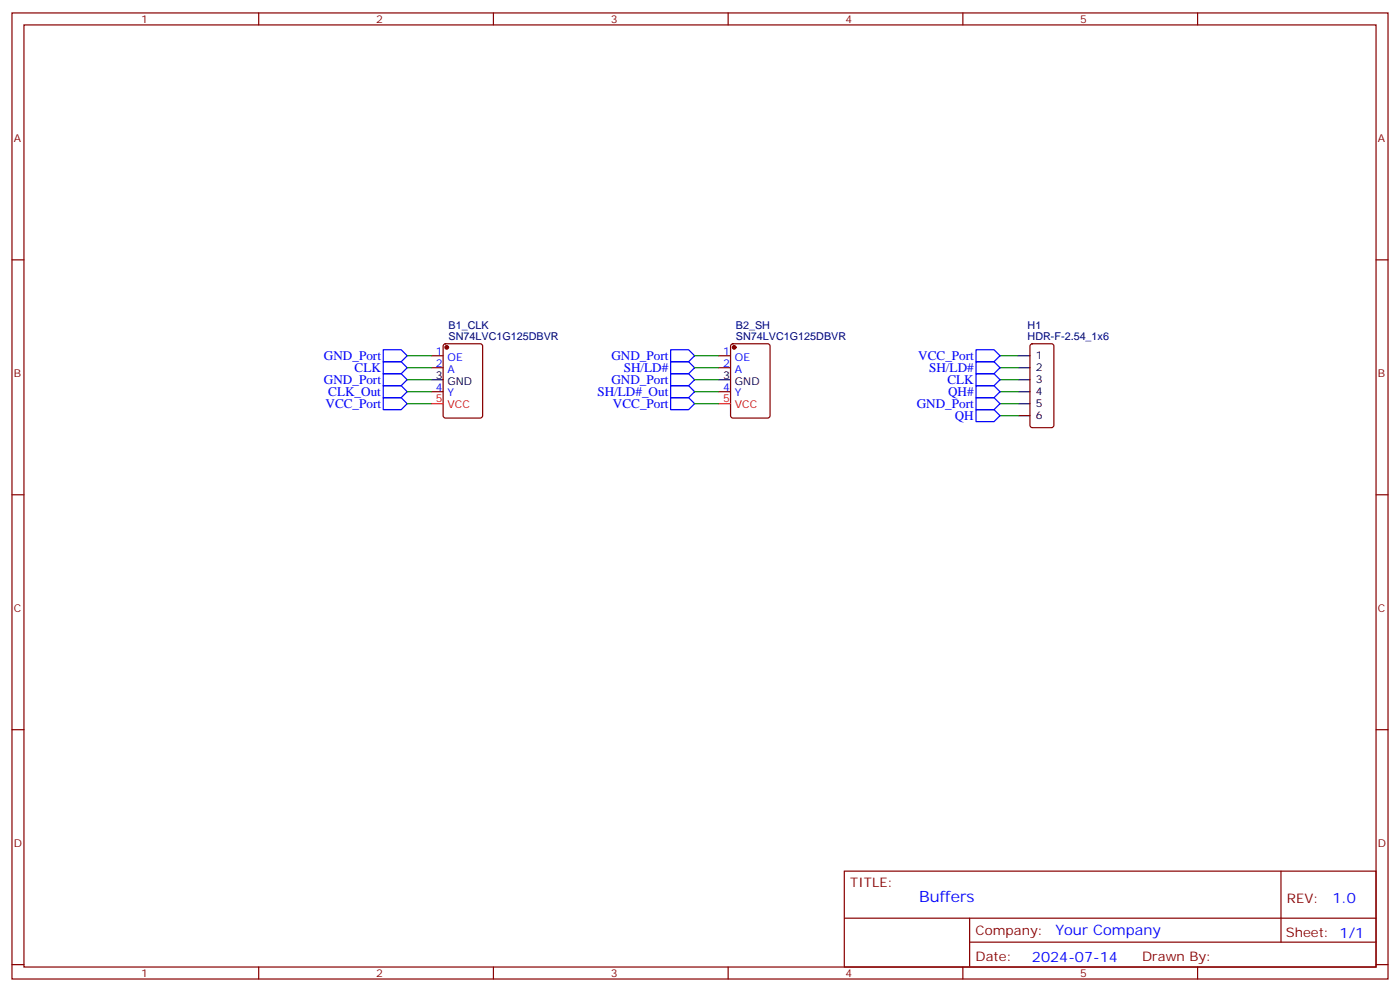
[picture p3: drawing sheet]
<svg xmlns="http://www.w3.org/2000/svg" width="412mm" height="292mm" viewBox="0 0 412 292" stroke-linecap="round" stroke-linejoin="round" font-family="sans-serif">
<g fill="none" stroke="#870000" stroke-width=".35">
<path d="M3.5 3.8h405.4v284.3h-405.4zM7.1 7.3h398.2v277.3h-398.2zM76.2 3.8v3.5M145.3 3.8v3.5M214.5 3.8v3.5M283.6 3.8v3.5M352.8 3.8v3.5M3.5 76.5h3.6M405.3 76.5h3.6M127 104.7h3.5M127 108.2h3.5M127 115.3h3.5"/>
<path d="M130.8 101.4l.4-.2h10.3l.6 .4 .1 20.7-.5 .7h-10.5l-.6-.4-.1-20.7zM211.7 104.7h3.5M211.7 108.2h3.5M211.7 115.3h3.5M215.4 101.4l.5-.2h10.2l.7 .4v20.7l-.4 .7h-10.5l-.7-.4v-20.7zM303.6 101.4l.5-.2h5.6l.7 .4v23.6l-.4 .6-5.9 .1-.7-.5v-23.5zM3.5 145.6h3.6M405.3 145.6h3.6M3.5 214.8h3.6M405.3 214.8h3.6M248.7 256.4h156.6v28.2h-156.6zM377.3 256.4v20.9"/>
<path d="M248.7 270.2h156.5M285.6 277.3h119.6M285.6 270.2v14.2M3.5 283.9h3.6M76.2 284.6v3.5M145.3 284.6v3.5M214.5 284.6v3.5M283.6 284.6v3.5M352.8 284.6v3.5M405.3 283.9h3.6"/>
</g>
<g fill="none" stroke="#00f" stroke-width=".35">
<path d="M112.9 106.5h5.3l1.7 1.7-1.7 1.8h-5.3zM112.9 113.5h5.3l1.7 1.8-1.7 1.8h-5.3zM112.9 117.1h5.3l1.7 1.7-1.7 1.8h-5.3zM112.9 110h5.3l1.7 1.8-1.7 1.7h-5.3zM112.9 102.9h5.3l1.7 1.8-1.7 1.8h-5.3zM197.6 106.5h5.2l1.8 1.7-1.8 1.8h-5.2zM197.6 117.1h5.2l1.8 1.7-1.8 1.8h-5.2zM197.6 110h5.2l1.8 1.8-1.8 1.7h-5.2zM197.6 113.5h5.2l1.8 1.8-1.8 1.8h-5.2zM197.6 102.9h5.2l1.8 1.8-1.8 1.8h-5.2zM287.5 117.1h5.3l1.8 1.7-1.8 1.8h-5.3zM287.5 113.5h5.3l1.8 1.8-1.8 1.8h-5.3z"/>
<path d="M287.5 106.5h5.3l1.8 1.7-1.8 1.8h-5.3zM287.5 110h5.3l1.8 1.8-1.8 1.7h-5.3zM287.5 102.9h5.3l1.8 1.8-1.8 1.8h-5.3zM287.5 120.6h5.3l1.8 1.7-1.8 1.8h-5.3z"/>
</g>
<g fill="#870000" stroke="#870000" stroke-width=".35">
<circle cx="131.6" cy="102.2" r=".53"/>
<circle cx="216.3" cy="102.2" r=".53"/>
</g>
<path d="M127 111.8h3.5M211.7 111.8h3.5M299.9 111.8h3.5M299.9 104.7h3.5M299.9 108.2h3.5M299.9 115.3h3.5M299.9 118.8h3.5M299.9 122.3h3.5" fill="none" stroke="#000" stroke-width=".35"/>
<path d="M127 118.8h3.5M211.7 118.8h3.5" fill="none" stroke="#f00" stroke-width=".35"/>
<g fill="none" stroke="#008700" stroke-width=".35">
<path d="M119.9 118.8h7.1M119.9 111.8h7.1M119.9 108.2h7.1M119.9 115.3h7.1M119.9 104.7h7.1M204.6 118.8h7.1M204.6 111.8h7.1M204.6 108.2h7.1M204.6 115.3h7.1M204.6 104.7h7.1M294.6 118.8h5.3M294.6 111.8h5.3"/>
<path d="M294.6 108.2h5.3M294.6 115.3h5.3M294.6 104.7h5.3M294.6 122.3h5.3"/>
</g>
<text font-size="4.6" fill="#00f" x="270.8" y="265.4">Buffers</text>
<g font-size="4.2" fill="#00f">
<text x="392.5" y="265.7">1.0</text>
<text x="310.9" y="275.2">Your Company</text>
<text x="304" y="283">2024-07-14</text>
</g>
<g font-size="3.9" fill="#00f">
<text x="95.4" y="106">GND_Port</text>
<text x="180.1" y="106">GND_Port</text>
<text x="270.5" y="106">VCC_Port</text>
<text x="95.4" y="113">GND_Port</text>
<text x="104.5" y="109.5">CLK</text>
<text x="180.1" y="113">GND_Port</text>
<text x="183.7" y="109.4">SH/LD#</text>
<text x="273.7" y="109.4">SH/LD#</text>
<text x="279.1" y="113">CLK</text>
<text x="96.7" y="116.6">CLK_Out</text>
<text x="176" y="116.6">SH/LD#_Out</text>
<text x="270" y="120">GND_Port</text>
<text x="279.3" y="116.5">QH#</text>
<text x="95.9" y="120.1">VCC_Port</text>
<text x="180.6" y="120.1">VCC_Port</text>
<text x="281.2" y="123.6">QH</text>
</g>
<g font-size="3.9" fill="#800">
<text x="250.5" y="261">TITLE:</text>
<text x="379.1" y="265.7">REV:</text>
<text x="287.4" y="275.2">Company:</text>
<text x="378.7" y="275.8">Sheet: 1/1</text>
<text x="287.4" y="282.9">Date:</text>
<text x="336.4" y="282.9">Drawn By:</text>
</g>
<g font-size="3.2" fill="#800">
<text x="41.6" y="6.8">1</text>
<text x="110.8" y="6.8">2</text>
<text x="179.9" y="6.8">3</text>
<text x="249.1" y="6.8">4</text>
<text x="318.2" y="6.8">5</text>
<text x="4.1" y="41.9">A</text>
<text x="405.9" y="41.9">A</text>
<text x="4.1" y="111.1">B</text>
<text x="405.9" y="111.1">B</text>
<text x="4.1" y="180.2">C</text>
<text x="405.9" y="180.2">C</text>
<text x="4.1" y="249.3">D</text>
<text x="405.9" y="249.3">D</text>
<text x="41.6" y="287.6">1</text>
<text x="110.8" y="287.6">2</text>
<text x="179.9" y="287.6">3</text>
<text x="249.1" y="287.6">4</text>
<text x="318.2" y="287.6">5</text>
</g>
<g font-size="3.2" fill="#000080">
<text x="132.1" y="100.1">SN74LVC1G125DBVR</text>
<text x="132.1" y="96.9">B1_CLK</text>
<text x="216.8" y="100.1">SN74LVC1G125DBVR</text>
<text x="216.8" y="96.9">B2_SH</text>
<text x="302.7" y="100.1">HDR-F-2.54_1x6</text>
<text x="302.7" y="96.9">H1</text>
</g>
<g font-size="3.2" fill="#00f">
<text x="128.3" y="104.4">1</text>
<text x="128.3" y="107.9">2</text>
<text x="131.8" y="106.1">OE</text>
<text x="213" y="104.4">1</text>
<text x="213" y="107.9">2</text>
<text x="216.5" y="106.1">OE</text>
<text x="131.8" y="109.6">A</text>
<text x="216.5" y="109.6">A</text>
<text x="128.3" y="114.9">4</text>
<text x="131.8" y="116.7">Y</text>
<text x="213" y="114.9">4</text>
<text x="216.5" y="116.7">Y</text>
</g>
<g font-size="3.2">
<text x="305.2" y="105.8">1</text>
<text x="128.3" y="111.4">3</text>
<text x="131.8" y="113.2">GND</text>
<text x="213" y="111.4">3</text>
<text x="216.5" y="113.2">GND</text>
<text x="305.2" y="109.3">2</text>
<text x="305.2" y="112.8">3</text>
<text x="305.2" y="116.3">4</text>
<text x="305.2" y="119.9">5</text>
<text x="305.2" y="123.4">6</text>
</g>
<g font-size="3.2" fill="#f00">
<text x="128.3" y="118.5">5</text>
<text x="213" y="118.5">5</text>
<text x="131.8" y="120.2">VCC</text>
<text x="216.5" y="120.2">VCC</text>
</g>
</svg>
